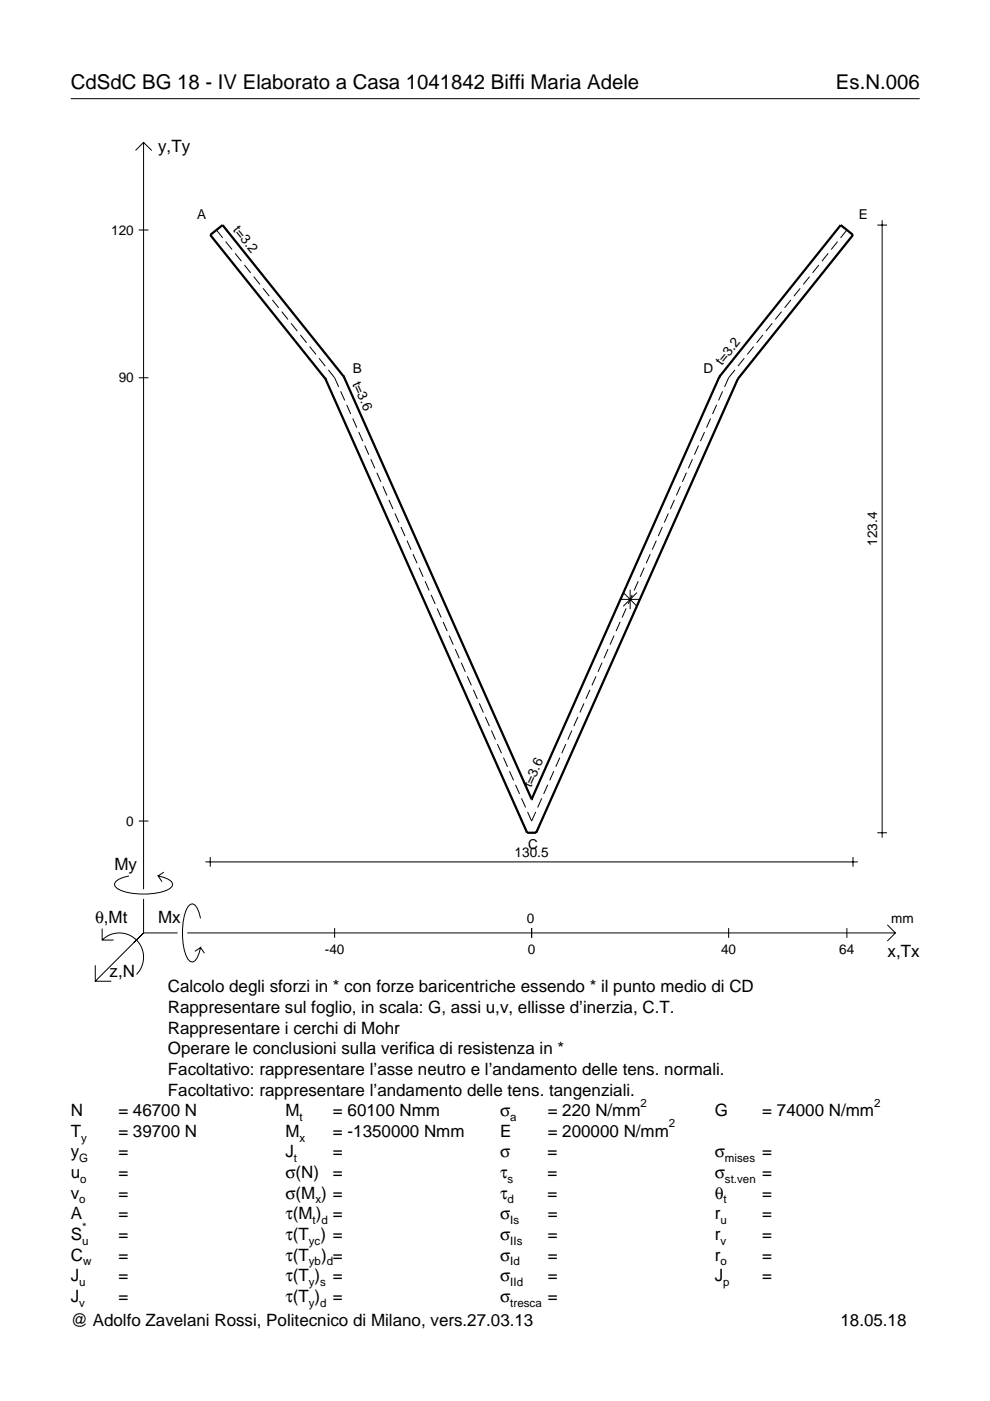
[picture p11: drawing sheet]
<svg xmlns="http://www.w3.org/2000/svg" width="210mm" height="297mm" viewBox="0 0 210 297" stroke-linecap="round" stroke-linejoin="round" font-family="sans-serif">
<g fill="none" stroke="#000" stroke-width=".21">
<path d="M15 20.9h180M28.7 31.9l1.7-1.7 1.8 1.7M30.4 30.2v158.3M29.4 48.8h2.1M45.9 48.8l1.3 1.6M47.9 51.2l1.3 1.7M49.8 53.7l1.4 1.7M51.8 56.2l1.3 1.7M53.8 58.7l1.3 1.6M171.6 58.7l-1.3 1.6M173.6 56.2l-1.3 1.7M175.6 53.7l-1.3 1.7"/>
<path d="M177.6 51.2l-1.4 1.7M179.6 48.8l-1.4 1.6M186 47.7h2.1M187 46.7v130.9M55.8 61.1l1.3 1.7M57.7 63.6l1.4 1.7M59.7 66.1l1.4 1.6M61.7 68.5l1.3 1.7M63.7 71l1.3 1.7M65.7 73.5l1.3 1.7M67.6 76l1.4 1.6M69.6 78.4l1.3 1.7 .9 1.9"/>
<path d="M155.8 78.4l-1.3 1.7-.9 1.9M157.8 76l-1.3 1.6M159.8 73.5l-1.4 1.7M161.8 71l-1.4 1.7M163.7 68.5l-1.3 1.7M165.7 66.1l-1.3 1.6M167.7 63.6l-1.3 1.7M169.7 61.1l-1.4 1.7M29.4 80.1h2.1M72.2 83l.9 1.9M73.5 85.8l.9 2M74.8 88.7l.8 2"/>
<path d="M76.1 91.6l.8 1.9M77.3 94.5l.9 1.9M78.6 97.4l.9 1.9M146.8 97.4l-.8 1.9M148.1 94.5l-.9 1.9M149.4 91.6l-.9 1.9M150.7 88.7l-.9 2M151.9 85.8l-.8 2M153.2 83l-.9 1.9M79.9 100.2l.9 2M81.2 103.1l.8 1.9M82.5 106l.8 1.9"/>
<path d="M83.7 108.9l.9 1.9M85 111.7l.9 2M86.3 114.6l.8 2M87.6 117.5l.8 1.9M137.9 117.5l-.9 1.9M139.1 114.6l-.8 2M140.4 111.7l-.8 2M141.7 108.9l-.9 1.9M143 106l-.9 1.9M144.3 103.1l-.9 1.9M145.5 100.2l-.8 2M88.8 120.4l.9 1.9"/>
<path d="M90.1 123.2l.9 2M91.4 126.1l.9 2M92.7 129l.8 1.9M94 131.9l.8 1.9M95.2 134.8l.9 1.9M96.5 137.6l.9 2M128.9 137.6l-.8 2M130.2 134.8l-.9 1.9M131.5 131.9l-.9 1.9M131.5 127.1h4.2M132.1 125.6l3 2.9M132.8 129l-.9 1.9"/>
<path d="M133.6 125v4.1M134 126.1l-.8 2M135.1 125.6l-3 2.9M135.3 123.2l-.8 2M136.6 120.4l-.9 1.9M97.8 140.5l.9 1.9M99.1 143.4l.8 1.9M100.4 146.3l.8 1.9M101.6 149.1l.9 2M102.9 152l.9 1.9M104.2 154.9l.8 1.9M105.5 157.8l.8 1.9"/>
<path d="M120 157.8l-.9 1.9M121.2 154.9l-.8 1.9M122.5 152l-.8 1.9M123.8 149.1l-.9 2M125.1 146.3l-.9 1.9M126.4 143.4l-.9 1.9M127.6 140.5l-.8 1.9M29.4 174.1h2.1M106.7 160.6l.9 2M108 163.5l.9 2M109.3 166.4l.9 1.9M110.6 169.3l.8 1.9"/>
<path d="M111.9 172.1l.8 2 .9-2M114.9 169.3l-.9 1.9M116.1 166.4l-.8 1.9M117.4 163.5l-.8 2M118.7 160.6l-.9 2M186 176.6h2.1M21.7 199.3a5.1 5.1 0 0 1 7.2 0 5.1 5.1 0 0 1 0 7.3M21.7 196.9v2.4h2.4M27.3 185.7a3.6 3.6 0 0 0-3 1.7l.1 .5a5.6 5.6 0 0 0 3.8 1.5 13.4 13.4 0 0 0 7.8-1l.5-.5 .1-.5a3.6 3.6 0 0 0-3.1-1.7l.8 1.2M30.4 190.6v7.2M30.4 197.8l-10.2 10.2M30.4 197.8h7.2"/>
<path d="M34.7 184.9l-1.2 .8M39.7 197.8h150.1M42.5 194.7a3.6 3.6 0 0 0-1.7-3.1l-.5 .2a5.7 5.7 0 0 0-1.5 3.7 13.3 13.3 0 0 0 1 7.9l.5 .5 .5 .1a3.6 3.6 0 0 0 1.7-3.1l-1.2 .8M43.5 182.7h138.4M44.6 181.7v2.1M70.9 196.8v2M112.7 196.8v2M154.5 196.8v2M179.6 196.8v2M180.9 181.7v2.1M188.1 196.1l1.7 1.7-1.7 1.7M20.2 204.7v3.3h3.4"/>
<path d="M42.5 200.9l.8 1.2"/>
</g>
<path d="M72.9 79.9h.1M72.9 79.9l-25.7-32.2-2.6 2.1 24.4 30.5M72.9 79.9l39.8 89.6M152.5 79.9h.1M152.5 79.9l-39.8 89.6M152.5 79.9l25.7-32.2 2.7 2.1-24.5 30.5M69 80.3h.1M69 80.3l42.8 96.3h1.9l42.7-96.3M156.4 80.3h.1M112.7 169.5h.1" fill="none" stroke="#000" stroke-width=".48"/>
<g font-size="4.3">
<text x="15" y="18.9">CdSdC BG 18 - IV Elaborato a Casa 1041842 Biffi Maria Adele</text>
<text x="177.2" y="18.9">Es.N.006</text>
</g>
<g font-size="3.6">
<text x="33.5" y="32.3">y,Ty</text>
<text x="24.3" y="184.4">My</text>
<text x="20.1" y="195.7">θ,Mt</text>
<text x="33.5" y="195.7">Mx</text>
<text x="188.2" y="203">x,Tx</text>
<text x="23.2" y="207.1">z,N</text>
<text x="35.6" y="210.4">Calcolo degli sforzi in * con forze baricentriche essendo * il punto medio di CD</text>
<text x="35.6" y="214.8">Rappresentare sul foglio, in scala: G, assi u,v, ellisse d’inerzia, C.T.</text>
<text x="35.6" y="219.2">Rappresentare i cerchi di Mohr</text>
<text x="35.6" y="223.5">Operare le conclusioni sulla verifica di resistenza in *</text>
<text x="35.6" y="227.9">Facoltativo: rappresentare l’asse neutro e l’andamento delle tens. normali.</text>
<text x="35.6" y="232.3">Facoltativo: rappresentare l’andamento delle tens. tangenziali.</text>
<text x="15" y="236.7">N</text>
<text x="25.1" y="236.7">= 46700 N</text>
<text x="60.5" y="236.7">M</text>
<text x="70.6" y="236.7">= 60100 Nmm</text>
<text x="106" y="236.7">σ</text>
<text x="116.1" y="236.7">= 220 N/mm</text>
<text x="151.5" y="236.7">G</text>
<text x="161.6" y="236.7">= 74000 N/mm</text>
<text x="15" y="245.4">y</text>
<text x="15" y="241">T</text>
<text x="25.1" y="245.4">=</text>
<text x="25.1" y="241">= 39700 N</text>
<text x="60.5" y="245.4">J</text>
<text x="60.5" y="241">M</text>
<text x="70.6" y="245.4">=</text>
<text x="70.6" y="241">= -1350000 Nmm</text>
<text x="106" y="245.4">σ</text>
<text x="106" y="241">E</text>
<text x="116.1" y="245.4">=</text>
<text x="116.1" y="241">= 200000 N/mm</text>
<text x="151.5" y="245.4">σ</text>
<text x="161.6" y="245.4">=</text>
<text x="15" y="249.8">u</text>
<text x="25.1" y="249.8">=</text>
<text x="60.5" y="249.8">σ(N)</text>
<text x="70.6" y="249.8">=</text>
<text x="106" y="249.8">τ</text>
<text x="116.1" y="249.8">=</text>
<text x="151.5" y="249.8">σ</text>
<text x="161.6" y="249.8">=</text>
<text x="15" y="254.2">v</text>
<text x="25.1" y="254.2">=</text>
<text x="60.5" y="254.2">σ(M ) =</text>
<text x="106" y="254.2">τ</text>
<text x="116.1" y="254.2">=</text>
<text x="151.5" y="254.2">θ</text>
<text x="161.6" y="254.2">=</text>
<text x="15" y="258.5">A</text>
<text x="15" y="262.9">S</text>
<text x="25.1" y="262.9">=</text>
<text x="25.1" y="258.5">=</text>
<text x="60.5" y="262.9">τ(T ) =</text>
<text x="60.5" y="258.5">τ(M ) =</text>
<text x="106" y="258.5">σ</text>
<text x="106" y="262.9">σ</text>
<text x="116.1" y="258.5">=</text>
<text x="116.1" y="262.9">=</text>
<text x="151.5" y="262.9">r</text>
<text x="151.5" y="258.5">r</text>
<text x="161.6" y="262.9">=</text>
<text x="161.6" y="258.5">=</text>
<text x="15" y="267.3">C</text>
<text x="25.1" y="267.3">=</text>
<text x="60.5" y="267.3">τ(T</text>
<text x="68.1" y="267.3">) =</text>
<text x="106" y="267.3">σ</text>
<text x="116.1" y="267.3">=</text>
<text x="151.5" y="267.3">r</text>
<text x="161.6" y="267.3">=</text>
<text x="15" y="271.7">J</text>
<text x="25.1" y="271.7">=</text>
<text x="60.5" y="271.7">τ(T )</text>
<text x="70.6" y="271.7">=</text>
<text x="106" y="271.7">σ</text>
<text x="116.1" y="271.7">=</text>
<text x="151.5" y="271.7">J</text>
<text x="161.6" y="271.7">=</text>
<text x="15" y="276">J</text>
<text x="15" y="281.2">@ Adolfo Zavelani Rossi, Politecnico di Milano, vers.27.03.13</text>
<text x="25.1" y="276">=</text>
<text x="60.5" y="276">τ(T )</text>
<text x="70.6" y="276">=</text>
<text x="106" y="276">σ</text>
<text x="116.1" y="276">=</text>
<text x="178.2" y="281.2">18.05.18</text>
</g>
<g font-size="2.9">
<text x="41.8" y="46.4">A</text>
<text x="182.1" y="46.4">E</text>
<text x="23.6" y="49.8">120</text>
<text x="49.3" y="48.7" transform="rotate(51 49.3 48.7)">t=3.2</text>
<text x="153" y="77.6" transform="rotate(-51 153 77.6)">t=3.2</text>
<text x="25.2" y="81.1">90</text>
<text x="74.7" y="81.3" transform="rotate(66 74.7 81.3)">t=3.6</text>
<text x="74.8" y="79.1">B</text>
<text x="149.1" y="79.1">D</text>
<text x="186" y="115.7" transform="rotate(-90 186 115.7)">123.4</text>
<text x="112.6" y="167.2" transform="rotate(-66 112.6 167.2)">t=3.6</text>
<text x="26.8" y="175.1">0</text>
<text x="112" y="180">C</text>
<text x="109.1" y="181.7">130.5</text>
<text x="111.7" y="195.7">0</text>
<text x="189" y="195.7">mm</text>
<text x="68.9" y="202.2">-40</text>
<text x="111.9" y="202.2">0</text>
<text x="152.9" y="202.2">40</text>
<text x="178" y="202.2">64</text>
</g>
<g font-size="2.4">
<text x="63.5" y="237.7">t</text>
<text x="108.2" y="237.7">a</text>
<text x="135.8" y="234.7">2</text>
<text x="141.8" y="239">2</text>
<text x="185.3" y="234.7">2</text>
<text x="17.2" y="242">y</text>
<text x="63.5" y="242">x</text>
<text x="16.8" y="246.4">G</text>
<text x="17" y="250.8">o</text>
<text x="62.3" y="246.4">t</text>
<text x="107.6" y="250.8">s</text>
<text x="153.7" y="246.4">mises</text>
<text x="153.7" y="250.8">st.ven</text>
<text x="16.8" y="255.2">o</text>
<text x="66.9" y="255.2">x</text>
<text x="107.6" y="255.2">d</text>
<text x="153.4" y="255.2">t</text>
<text x="17.4" y="263.9">u</text>
<text x="17.4" y="260.9">*</text>
<text x="65.5" y="263.9">yc</text>
<text x="66.3" y="259.5">t d</text>
<text x="108.2" y="259.5">Is</text>
<text x="108.2" y="263.9">IIs</text>
<text x="152.7" y="263.9">v</text>
<text x="152.7" y="259.5">u</text>
<text x="17.6" y="268.3">w</text>
<text x="65.5" y="268.3">yb d</text>
<text x="108.2" y="268.3">Id</text>
<text x="152.7" y="268.3">o</text>
<text x="16.8" y="272.7">u</text>
<text x="65.5" y="272.7">y s</text>
<text x="108.2" y="272.7">IId</text>
<text x="153.3" y="272.7">p</text>
<text x="16.8" y="277">v</text>
<text x="65.5" y="277">y d</text>
<text x="108.2" y="277">tresca</text>
</g>
</svg>
